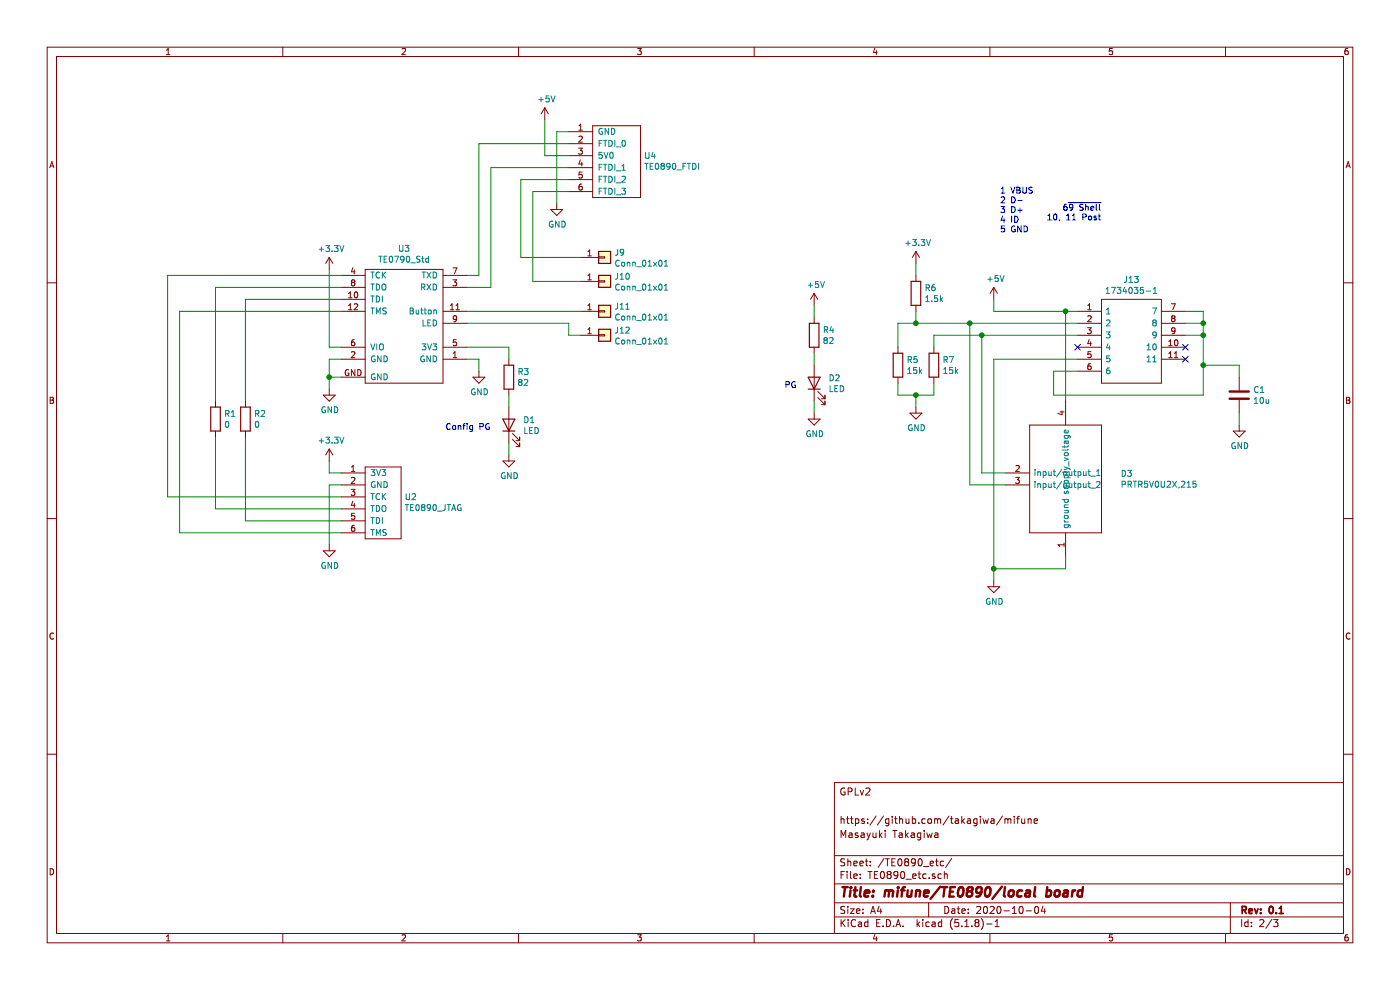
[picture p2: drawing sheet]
EESchema Schematic File Version 4
EELAYER 30 0
EELAYER END
$Descr A4 11693 8268
encoding utf-8
Sheet 2 3
Title "mifune/TE0890/local board"
Date "2020-10-04"
Rev "0.1"
Comp ""
Comment1 "Masayuki Takagiwa"
Comment2 "https://github.com/takagiwa/mifune"
Comment3 ""
Comment4 "GPLv2"
$EndDescr
$Comp
L TE0890:TE0890_FTDI U4
U 1 1
P 5100 1350
F 0 "U4" H 5378 1401 50  0000 L CNN
F 1 "TE0890_FTDI" H 5378 1310 50  0000 L CNN
F 2 "Connector_PinHeader_2.54mm:PinHeader_1x06_P2.54mm_Vertical" H 4750 1350 50  0001 C CNN
F 3 "" H 4750 1350 50  0001 C CNN
	1    5100 1350
	1    0    0    -1  
$EndComp
$Comp
L TE0890:TE0890_JTAG U2
U 1 1
P 3150 4200
F 0 "U2" H 3378 4251 50  0000 L CNN
F 1 "TE0890_JTAG" H 3378 4160 50  0000 L CNN
F 2 "Connector_PinHeader_2.54mm:PinHeader_1x06_P2.54mm_Vertical" H 3150 4200 50  0001 C CNN
F 3 "" H 3150 4200 50  0001 C CNN
	1    3150 4200
	1    0    0    -1  
$EndComp
$Comp
L TE0890:TE0790_Std U3
U 1 1
P 3350 2650
F 0 "U3" H 3375 3225 50  0000 C CNN
F 1 "TE0790_Std" H 3375 3134 50  0000 C CNN
F 2 "TE0890:TE0790" H 3350 2650 50  0001 C CNN
F 3 "" H 3350 2650 50  0001 C CNN
	1    3350 2650
	1    0    0    -1  
$EndComp
$Comp
L LibraryLoader:1734035-1 J13
U 1 1
P 9000 2600
F 0 "J13" H 9450 2865 50  0000 C CNN
F 1 "1734035-1" H 9450 2774 50  0000 C CNN
F 2 "LibraryLoader:17340351" H 9750 2700 50  0001 L CNN
F 3 "http://www.te.com/commerce/DocumentDelivery/DDEController?Action=srchrtrv&DocNm=1734035&DocType=Customer+Drawing&DocLang=English" H 9750 2600 50  0001 L CNN
F 4 "AMP - TE CONNECTIVITY - 1734035-1. - MINI USB, 2.0 TYPE B, RECEPTACLE, SMT" H 9750 2500 50  0001 L CNN "Description"
F 5 "4" H 9750 2400 50  0001 L CNN "Height"
F 6 "571-1734035-1" H 9750 2300 50  0001 L CNN "Mouser Part Number"
F 7 "https://www.mouser.co.uk/ProductDetail/TE-Connectivity/1734035-1?qs=Lu3apKW7jUhmtA8yyQGN2g%3D%3D" H 9750 2200 50  0001 L CNN "Mouser Price/Stock"
F 8 "TE Connectivity" H 9750 2100 50  0001 L CNN "Manufacturer_Name"
F 9 "1734035-1" H 9750 2000 50  0001 L CNN "Manufacturer_Part_Number"
	1    9000 2600
	1    0    0    -1  
$EndComp
$Comp
L LibraryLoader:PRTR5V0U2X,215 D3
U 1 1
P 8400 3950
F 0 "D3" H 9358 3946 50  0000 L CNN
F 1 "PRTR5V0U2X,215" H 9358 3855 50  0000 L CNN
F 2 "LibraryLoader:PRTR5V0U2X" H 9250 4350 50  0001 L CNN
F 3 "https://assets.nexperia.com/documents/data-sheet/PRTR5V0U2X.pdf" H 9250 4250 50  0001 L CNN
F 4 "ESD Protection Diodes 5.5V Dual SOT143B NXP PRTR5V0U2X,215 Dual Uni-Directional TVS Diode, 4-Pin SOT-143B" H 9250 4150 50  0001 L CNN "Description"
F 5 "1.1" H 9250 4050 50  0001 L CNN "Height"
F 6 "771-PRTR5V0U2X-T/R" H 9250 3950 50  0001 L CNN "Mouser Part Number"
F 7 "https://www.mouser.co.uk/ProductDetail/Nexperia/PRTR5V0U2X215/?qs=LOCUfHb8d9sDkgY4cRj8Lw%3D%3D" H 9250 3850 50  0001 L CNN "Mouser Price/Stock"
F 8 "Nexperia" H 9250 3750 50  0001 L CNN "Manufacturer_Name"
F 9 "PRTR5V0U2X,215" H 9250 3650 50  0001 L CNN "Manufacturer_Part_Number"
	1    8400 3950
	1    0    0    -1  
$EndComp
Text Notes 8350 1950 0    50   ~ 0
1 VBUS\n2 D-\n3 D+\n4 ID\n5 GND
Text Notes 9200 1850 2    50   ~ 0
6~9 Shell\n10, 11 Post
$Comp
L power:GND #PWR0107
U 1 1
P 8300 4850
F 0 "#PWR0107" H 8300 4600 50  0001 C CNN
F 1 "GND" H 8305 4677 50  0000 C CNN
F 2 "" H 8300 4850 50  0001 C CNN
F 3 "" H 8300 4850 50  0001 C CNN
	1    8300 4850
	1    0    0    -1  
$EndComp
Wire Wire Line
	9000 2600 8900 2600
Wire Wire Line
	8900 2600 8900 3350
Wire Wire Line
	8300 4750 8900 4750
Wire Wire Line
	8900 4750 8900 4650
$Comp
L power:+5V #PWR0108
U 1 1
P 8300 2500
F 0 "#PWR0108" H 8300 2350 50  0001 C CNN
F 1 "+5V" H 8315 2673 50  0000 C CNN
F 2 "" H 8300 2500 50  0001 C CNN
F 3 "" H 8300 2500 50  0001 C CNN
	1    8300 2500
	1    0    0    -1  
$EndComp
Wire Wire Line
	8300 4850 8300 4750
Connection ~ 8300 4750
Wire Wire Line
	8300 2500 8300 2600
Wire Wire Line
	8300 2600 8900 2600
Connection ~ 8900 2600
Wire Wire Line
	9000 2800 8200 2800
Wire Wire Line
	8200 2800 8200 3950
Wire Wire Line
	8200 3950 8400 3950
Wire Wire Line
	8400 4050 8100 4050
Wire Wire Line
	8100 4050 8100 2700
Wire Wire Line
	8100 2700 9000 2700
$Comp
L Device:R R7
U 1 1
P 7800 3050
F 0 "R7" H 7870 3096 50  0000 L CNN
F 1 "15k" H 7870 3005 50  0000 L CNN
F 2 "Resistor_SMD:R_0805_2012Metric_Pad1.20x1.40mm_HandSolder" V 7730 3050 50  0001 C CNN
F 3 "~" H 7800 3050 50  0001 C CNN
	1    7800 3050
	1    0    0    -1  
$EndComp
$Comp
L Device:R R5
U 1 1
P 7500 3050
F 0 "R5" H 7570 3096 50  0000 L CNN
F 1 "15k" H 7570 3005 50  0000 L CNN
F 2 "Resistor_SMD:R_0805_2012Metric_Pad1.20x1.40mm_HandSolder" V 7430 3050 50  0001 C CNN
F 3 "~" H 7500 3050 50  0001 C CNN
	1    7500 3050
	1    0    0    -1  
$EndComp
$Comp
L Device:R R6
U 1 1
P 7650 2450
F 0 "R6" H 7720 2496 50  0000 L CNN
F 1 "1.5k" H 7720 2405 50  0000 L CNN
F 2 "Resistor_SMD:R_0805_2012Metric_Pad1.20x1.40mm_HandSolder" V 7580 2450 50  0001 C CNN
F 3 "~" H 7650 2450 50  0001 C CNN
	1    7650 2450
	1    0    0    -1  
$EndComp
$Comp
L power:+3.3V #PWR0109
U 1 1
P 7650 2200
F 0 "#PWR0109" H 7650 2050 50  0001 C CNN
F 1 "+3.3V" H 7665 2373 50  0000 C CNN
F 2 "" H 7650 2200 50  0001 C CNN
F 3 "" H 7650 2200 50  0001 C CNN
	1    7650 2200
	1    0    0    -1  
$EndComp
$Comp
L power:GND #PWR0110
U 1 1
P 7650 3400
F 0 "#PWR0110" H 7650 3150 50  0001 C CNN
F 1 "GND" H 7655 3227 50  0000 C CNN
F 2 "" H 7650 3400 50  0001 C CNN
F 3 "" H 7650 3400 50  0001 C CNN
	1    7650 3400
	1    0    0    -1  
$EndComp
Wire Wire Line
	7650 2200 7650 2300
Wire Wire Line
	7650 2600 7650 2700
Wire Wire Line
	7650 2700 8100 2700
Connection ~ 8100 2700
Wire Wire Line
	7500 2900 7500 2700
Wire Wire Line
	7500 2700 7650 2700
Connection ~ 7650 2700
Wire Wire Line
	7800 2900 7800 2800
Wire Wire Line
	7800 2800 8200 2800
Connection ~ 8200 2800
Wire Wire Line
	7800 3200 7800 3300
Wire Wire Line
	7800 3300 7650 3300
Wire Wire Line
	7500 3300 7500 3200
Wire Wire Line
	7650 3400 7650 3300
Connection ~ 7650 3300
Wire Wire Line
	7650 3300 7500 3300
$Comp
L power:GND #PWR0111
U 1 1
P 2750 3250
F 0 "#PWR0111" H 2750 3000 50  0001 C CNN
F 1 "GND" H 2755 3077 50  0000 C CNN
F 2 "" H 2750 3250 50  0001 C CNN
F 3 "" H 2750 3250 50  0001 C CNN
	1    2750 3250
	1    0    0    -1  
$EndComp
$Comp
L power:GND #PWR0112
U 1 1
P 4000 3100
F 0 "#PWR0112" H 4000 2850 50  0001 C CNN
F 1 "GND" H 4005 2927 50  0000 C CNN
F 2 "" H 4000 3100 50  0001 C CNN
F 3 "" H 4000 3100 50  0001 C CNN
	1    4000 3100
	1    0    0    -1  
$EndComp
$Comp
L power:GND #PWR0113
U 1 1
P 2750 4550
F 0 "#PWR0113" H 2750 4300 50  0001 C CNN
F 1 "GND" H 2755 4377 50  0000 C CNN
F 2 "" H 2750 4550 50  0001 C CNN
F 3 "" H 2750 4550 50  0001 C CNN
	1    2750 4550
	1    0    0    -1  
$EndComp
$Comp
L power:+3.3V #PWR0114
U 1 1
P 2750 3850
F 0 "#PWR0114" H 2750 3700 50  0001 C CNN
F 1 "+3.3V" H 2765 4023 50  0000 C CNN
F 2 "" H 2750 3850 50  0001 C CNN
F 3 "" H 2750 3850 50  0001 C CNN
	1    2750 3850
	1    0    0    -1  
$EndComp
$Comp
L power:+3.3V #PWR0115
U 1 1
P 2750 2250
F 0 "#PWR0115" H 2750 2100 50  0001 C CNN
F 1 "+3.3V" H 2765 2423 50  0000 C CNN
F 2 "" H 2750 2250 50  0001 C CNN
F 3 "" H 2750 2250 50  0001 C CNN
	1    2750 2250
	1    0    0    -1  
$EndComp
Wire Wire Line
	2850 2900 2750 2900
Wire Wire Line
	2750 2900 2750 2250
Wire Wire Line
	2850 3000 2750 3000
Wire Wire Line
	2750 3850 2750 3950
Wire Wire Line
	2750 3950 2850 3950
Wire Wire Line
	2850 4050 2750 4050
Wire Wire Line
	2750 4050 2750 4550
$Comp
L Device:R R2
U 1 1
P 2050 3500
F 0 "R2" H 2120 3546 50  0000 L CNN
F 1 "0" H 2120 3455 50  0000 L CNN
F 2 "Resistor_SMD:R_0805_2012Metric_Pad1.20x1.40mm_HandSolder" V 1980 3500 50  0001 C CNN
F 3 "~" H 2050 3500 50  0001 C CNN
	1    2050 3500
	1    0    0    -1  
$EndComp
$Comp
L Device:R R1
U 1 1
P 1800 3500
F 0 "R1" H 1870 3546 50  0000 L CNN
F 1 "0" H 1870 3455 50  0000 L CNN
F 2 "Resistor_SMD:R_0805_2012Metric_Pad1.20x1.40mm_HandSolder" V 1730 3500 50  0001 C CNN
F 3 "~" H 1800 3500 50  0001 C CNN
	1    1800 3500
	1    0    0    -1  
$EndComp
Wire Wire Line
	2850 4450 1500 4450
Wire Wire Line
	1500 4450 1500 2600
Wire Wire Line
	1500 2600 2850 2600
Wire Wire Line
	2850 2300 1400 2300
Wire Wire Line
	1400 2300 1400 4150
Wire Wire Line
	1400 4150 2850 4150
Wire Wire Line
	2850 2400 1800 2400
Wire Wire Line
	1800 2400 1800 3350
Wire Wire Line
	1800 3650 1800 4250
Wire Wire Line
	1800 4250 2850 4250
Wire Wire Line
	2850 4350 2050 4350
Wire Wire Line
	2050 4350 2050 3650
Wire Wire Line
	2050 3350 2050 2500
Wire Wire Line
	2050 2500 2850 2500
NoConn ~ 9000 2900
Wire Wire Line
	9000 3000 8300 3000
Wire Wire Line
	8300 3000 8300 4750
Wire Wire Line
	9000 3100 8800 3100
Wire Wire Line
	8800 3100 8800 3300
Wire Wire Line
	8800 3300 10050 3300
Wire Wire Line
	10050 3300 10050 3050
Wire Wire Line
	10050 2800 9900 2800
Wire Wire Line
	9900 2700 10050 2700
Wire Wire Line
	10050 2700 10050 2800
Connection ~ 10050 2800
Wire Wire Line
	10050 2700 10050 2600
Wire Wire Line
	10050 2600 9900 2600
Connection ~ 10050 2700
NoConn ~ 9900 3000
NoConn ~ 9900 2900
$Comp
L Device:C C1
U 1 1
P 10350 3300
F 0 "C1" H 10465 3346 50  0000 L CNN
F 1 "10u" H 10465 3255 50  0000 L CNN
F 2 "Capacitor_SMD:C_0805_2012Metric_Pad1.18x1.45mm_HandSolder" H 10388 3150 50  0001 C CNN
F 3 "~" H 10350 3300 50  0001 C CNN
	1    10350 3300
	1    0    0    -1  
$EndComp
$Comp
L power:GND #PWR0116
U 1 1
P 10350 3550
F 0 "#PWR0116" H 10350 3300 50  0001 C CNN
F 1 "GND" H 10355 3377 50  0000 C CNN
F 2 "" H 10350 3550 50  0001 C CNN
F 3 "" H 10350 3550 50  0001 C CNN
	1    10350 3550
	1    0    0    -1  
$EndComp
Wire Wire Line
	10350 3550 10350 3450
Wire Wire Line
	10350 3150 10350 3050
Wire Wire Line
	10350 3050 10050 3050
Connection ~ 10050 3050
Wire Wire Line
	10050 3050 10050 2800
Wire Wire Line
	3900 3000 4000 3000
Wire Wire Line
	4000 3000 4000 3100
$Comp
L Device:LED D1
U 1 1
P 4250 3550
F 0 "D1" V 4289 3432 50  0000 R CNN
F 1 "LED" V 4198 3432 50  0000 R CNN
F 2 "Capacitor_SMD:C_0805_2012Metric_Pad1.18x1.45mm_HandSolder" H 4250 3550 50  0001 C CNN
F 3 "~" H 4250 3550 50  0001 C CNN
	1    4250 3550
	0    -1   -1   0   
$EndComp
$Comp
L Device:R R3
U 1 1
P 4250 3150
F 0 "R3" H 4320 3196 50  0000 L CNN
F 1 "82" H 4320 3105 50  0000 L CNN
F 2 "Resistor_SMD:R_0805_2012Metric_Pad1.20x1.40mm_HandSolder" V 4180 3150 50  0001 C CNN
F 3 "~" H 4250 3150 50  0001 C CNN
	1    4250 3150
	1    0    0    -1  
$EndComp
$Comp
L power:GND #PWR0117
U 1 1
P 4250 3800
F 0 "#PWR0117" H 4250 3550 50  0001 C CNN
F 1 "GND" H 4255 3627 50  0000 C CNN
F 2 "" H 4250 3800 50  0001 C CNN
F 3 "" H 4250 3800 50  0001 C CNN
	1    4250 3800
	1    0    0    -1  
$EndComp
Wire Wire Line
	3900 2900 4250 2900
Wire Wire Line
	4250 2900 4250 3000
Wire Wire Line
	4250 3300 4250 3400
Wire Wire Line
	4250 3700 4250 3800
$Comp
L Device:LED D2
U 1 1
P 6800 3200
F 0 "D2" V 6839 3082 50  0000 R CNN
F 1 "LED" V 6748 3082 50  0000 R CNN
F 2 "Capacitor_SMD:C_0805_2012Metric_Pad1.18x1.45mm_HandSolder" H 6800 3200 50  0001 C CNN
F 3 "~" H 6800 3200 50  0001 C CNN
	1    6800 3200
	0    -1   -1   0   
$EndComp
$Comp
L Device:R R4
U 1 1
P 6800 2800
F 0 "R4" H 6870 2846 50  0000 L CNN
F 1 "82" H 6870 2755 50  0000 L CNN
F 2 "Resistor_SMD:R_0805_2012Metric_Pad1.20x1.40mm_HandSolder" V 6730 2800 50  0001 C CNN
F 3 "~" H 6800 2800 50  0001 C CNN
	1    6800 2800
	1    0    0    -1  
$EndComp
$Comp
L power:GND #PWR0118
U 1 1
P 6800 3450
F 0 "#PWR0118" H 6800 3200 50  0001 C CNN
F 1 "GND" H 6805 3277 50  0000 C CNN
F 2 "" H 6800 3450 50  0001 C CNN
F 3 "" H 6800 3450 50  0001 C CNN
	1    6800 3450
	1    0    0    -1  
$EndComp
Wire Wire Line
	6800 2950 6800 3050
Wire Wire Line
	6800 3350 6800 3450
$Comp
L power:+5V #PWR0119
U 1 1
P 6800 2550
F 0 "#PWR0119" H 6800 2400 50  0001 C CNN
F 1 "+5V" H 6815 2723 50  0000 C CNN
F 2 "" H 6800 2550 50  0001 C CNN
F 3 "" H 6800 2550 50  0001 C CNN
	1    6800 2550
	1    0    0    -1  
$EndComp
Wire Wire Line
	6800 2550 6800 2650
Text Notes 4100 3600 2    50   ~ 0
Config PG
Text Notes 6550 3250 0    50   ~ 0
PG
$Comp
L Connector_Generic:Conn_01x01 J11
U 1 1
P 5050 2600
F 0 "J11" H 5130 2642 50  0000 L CNN
F 1 "Conn_01x01" H 5130 2551 50  0000 L CNN
F 2 "TestPoint:TestPoint_THTPad_D2.0mm_Drill1.0mm" H 5050 2600 50  0001 C CNN
F 3 "~" H 5050 2600 50  0001 C CNN
	1    5050 2600
	1    0    0    -1  
$EndComp
$Comp
L Connector_Generic:Conn_01x01 J12
U 1 1
P 5050 2800
F 0 "J12" H 5130 2842 50  0000 L CNN
F 1 "Conn_01x01" H 5130 2751 50  0000 L CNN
F 2 "TestPoint:TestPoint_THTPad_D2.0mm_Drill1.0mm" H 5050 2800 50  0001 C CNN
F 3 "~" H 5050 2800 50  0001 C CNN
	1    5050 2800
	1    0    0    -1  
$EndComp
Wire Wire Line
	3900 2600 4850 2600
Wire Wire Line
	3900 2700 4750 2700
Wire Wire Line
	4750 2700 4750 2800
Wire Wire Line
	4750 2800 4850 2800
$Comp
L power:GND #PWR0120
U 1 1
P 4650 1700
F 0 "#PWR0120" H 4650 1450 50  0001 C CNN
F 1 "GND" H 4655 1527 50  0000 C CNN
F 2 "" H 4650 1700 50  0001 C CNN
F 3 "" H 4650 1700 50  0001 C CNN
	1    4650 1700
	1    0    0    -1  
$EndComp
$Comp
L power:+5V #PWR0121
U 1 1
P 4550 1000
F 0 "#PWR0121" H 4550 850 50  0001 C CNN
F 1 "+5V" H 4565 1173 50  0000 C CNN
F 2 "" H 4550 1000 50  0001 C CNN
F 3 "" H 4550 1000 50  0001 C CNN
	1    4550 1000
	1    0    0    -1  
$EndComp
Wire Wire Line
	4750 1100 4650 1100
Wire Wire Line
	4650 1100 4650 1700
Wire Wire Line
	4750 1300 4550 1300
Wire Wire Line
	4550 1300 4550 1000
Wire Wire Line
	3900 2300 4000 2300
Wire Wire Line
	4000 2300 4000 1200
Wire Wire Line
	4000 1200 4750 1200
Wire Wire Line
	4750 1400 4100 1400
Wire Wire Line
	4100 1400 4100 2400
Wire Wire Line
	4100 2400 3900 2400
$Comp
L Connector_Generic:Conn_01x01 J10
U 1 1
P 5050 2350
F 0 "J10" H 5130 2392 50  0000 L CNN
F 1 "Conn_01x01" H 5130 2301 50  0000 L CNN
F 2 "TestPoint:TestPoint_THTPad_D2.0mm_Drill1.0mm" H 5050 2350 50  0001 C CNN
F 3 "~" H 5050 2350 50  0001 C CNN
	1    5050 2350
	1    0    0    -1  
$EndComp
$Comp
L Connector_Generic:Conn_01x01 J9
U 1 1
P 5050 2150
F 0 "J9" H 5130 2192 50  0000 L CNN
F 1 "Conn_01x01" H 5130 2101 50  0000 L CNN
F 2 "TestPoint:TestPoint_THTPad_D2.0mm_Drill1.0mm" H 5050 2150 50  0001 C CNN
F 3 "~" H 5050 2150 50  0001 C CNN
	1    5050 2150
	1    0    0    -1  
$EndComp
Wire Wire Line
	4750 1600 4450 1600
Wire Wire Line
	4450 1600 4450 2350
Wire Wire Line
	4450 2350 4850 2350
Wire Wire Line
	4850 2150 4350 2150
Wire Wire Line
	4350 2150 4350 1500
Wire Wire Line
	4350 1500 4750 1500
Wire Wire Line
	2750 3000 2750 3150
Wire Wire Line
	2850 3150 2750 3150
Connection ~ 2750 3150
Wire Wire Line
	2750 3150 2750 3250
$EndSCHEMATC
